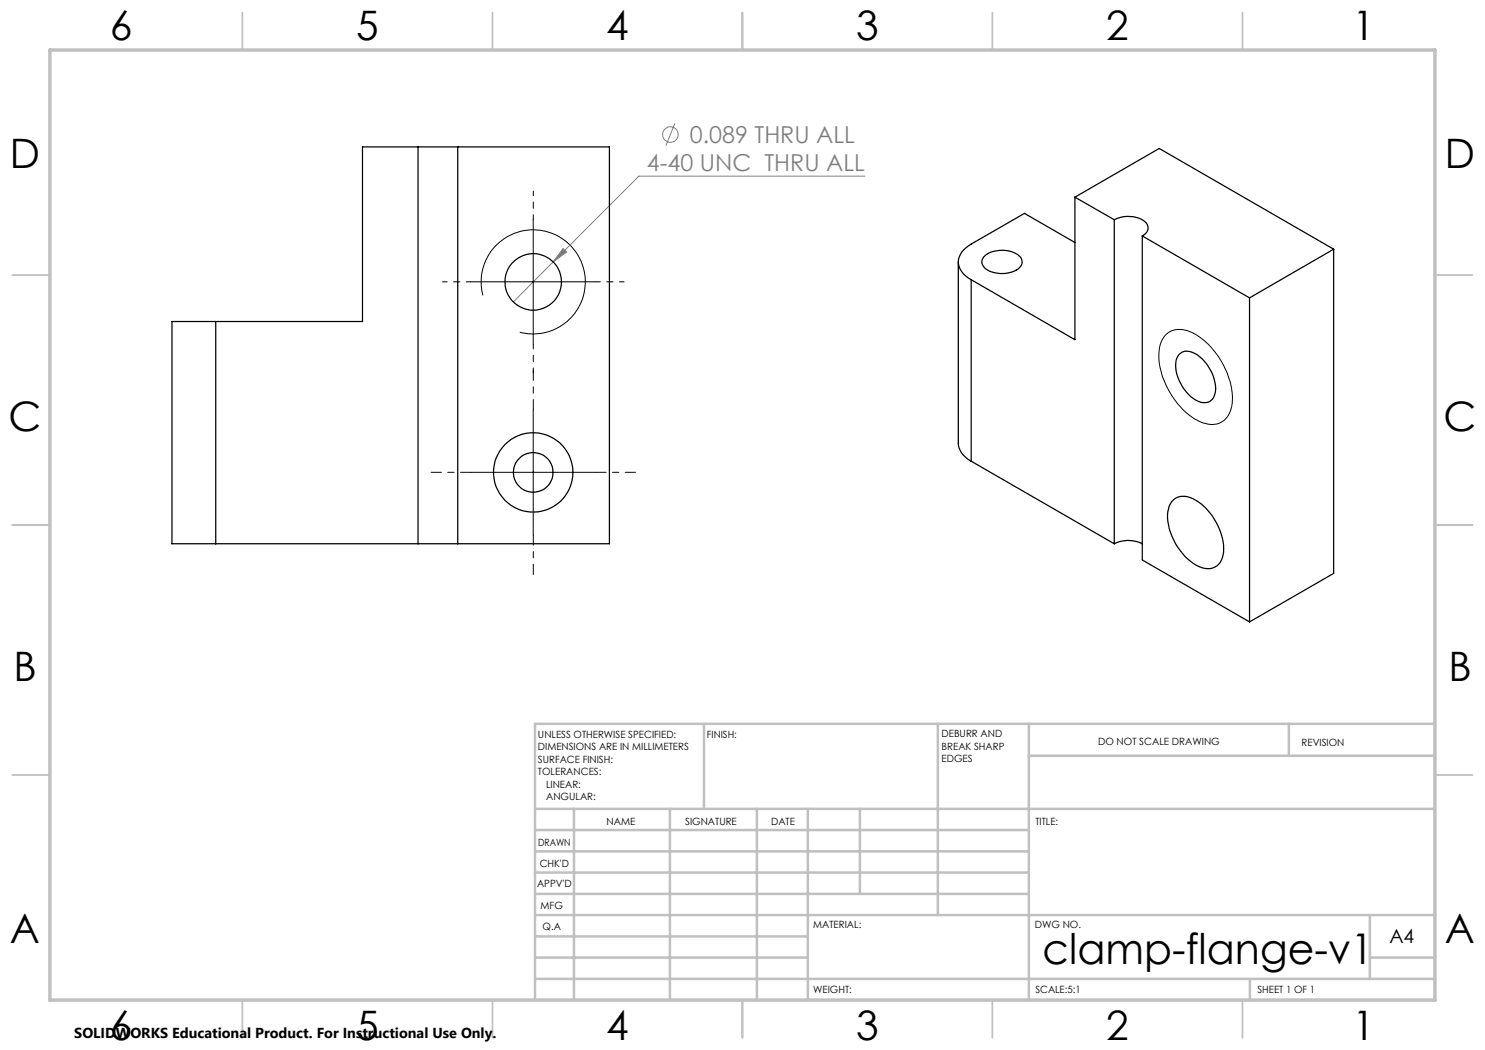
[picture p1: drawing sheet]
<svg xmlns="http://www.w3.org/2000/svg" width="297mm" height="210mm" viewBox="0 0 297 210" stroke-linecap="round" stroke-linejoin="round" font-family="sans-serif">
<g fill="none" stroke="#808080" stroke-width=".2">
<path d="M135 24.7l-1.8 4.4M173 35.2h-45.2l-17.2 17.2M110.6 52.4l-7.9 8M112.6 49.7l.7 .7-2.7 2z"/>
<circle cx="134.1" cy="26.9" r="1.55"/>
</g>
<path d="M94.2 56.4h24.9M96.6 59.1a10.4 10.4 0 0 1 9.1-13.1 10.4 10.4 0 0 1 11.3 11.3 10.4 10.4 0 0 1-13 9.2M106.6 43.9v25M233.2 66.9a4.6 4.6 0 0 1 5.5-.3 15.9 15.9 0 0 1 7.8 14 4.3 4.3 0 0 1-3.7 4.3 9 9 0 0 1-6.8-3.6 15 15 0 0 1-4.1-11.7l.6-1.7zM94.2 94.5h24.9M106.6 82v25" fill="none" stroke="#000" stroke-width=".2"/>
<g fill="none" stroke="#c0c0c0" stroke-width=".35">
<path d="M48.5 2.5v7.5M98.5 2.5v7.5M148.5 2.5v7.5M198.5 2.5v7.5M248.5 2.5v7.5M2.5 55h7.5M287 55h7.5M2.5 105h7.5M287 105h7.5M2.5 155h7.5M287 155h7.5M48.5 200v7.5"/>
<path d="M98.5 200v7.5M148.5 200v7.5M198.5 200v7.5M248.5 200v7.5"/>
</g>
<g fill="none" stroke="#c0c0c0" stroke-width=".5">
<path d="M140.8 144.8v17M187.6 144.8v38.2M205.8 144.8v55.2M205.8 151.2h81.2M257.8 144.8v6.4M287 144.8h-180v55.2M107 161.8h180M107 178.8h98.8M107 174.5h98.8M107 170.3h98.8M107 166h98.8M114.8 161.8v38.2"/>
<path d="M134 161.8v38.2M151.4 161.8v38.2M161.6 161.8v38.2M172 161.8v17M107 195.8h180M107 191.5h54.6M107 187.3h54.6M107 183h180M250 195.8v4.2M274 191.5h13M274 183v12.8"/>
</g>
<path d="M10 10h277v190h-277z" fill="none" stroke="#c0c0c0" stroke-width=".7"/>
<path d="M94.2 94.5h-8M106.7 82v-8M119.2 94.5h7.9M106.7 107v7.9" fill="none" stroke="#000" stroke-width=".2" stroke-dasharray="15.2 1.3 1.3 1.3" stroke-dashoffset="13.2"/>
<path d="M94.2 56.4h-5.7M106.7 43.9v-5.7M119.2 56.4h5.6M106.7 68.9v5.6" fill="none" stroke="#000" stroke-width=".2" stroke-dasharray="15.2 1.3 1.3 1.3" stroke-dashoffset="14.3"/>
<path d="M112.6 49.7l.7 .7-2.7 2z" fill="#808080"/>
<g fill="none" stroke="#000" stroke-width=".25">
<path d="M83.6 29.4h7.9M83.6 29.4h-11.1v34.9h-29.4M83.6 29.4v79.4M91.5 29.4h30.4v79.4h-30.4M91.5 29.4v79.4M215 39.4l16.8-9.7 34.9 20.1M215 39.4l7.8 4.5M215 39.4v28.5l-20.8-12M191.7 52.4v36.3a4.3 4.3 0 0 0 2.5 3.5M194.2 55.9v36.3M196.7 51.4a5.6 5.6 0 0 1 7.5 .1 1.71 1.71 0 0 1-1 2.5 5.8 5.8 0 0 1-6.4-.6 1.45 1.45 0 0 1-.1-2zM215 48.5l-10.1-5.8-10.7 6.1a3.9 3.9 0 0 0-2.4 4.6 4.7 4.7 0 0 0 2.4 2.5"/>
<path d="M222.8 43.9a5.8 5.8 0 0 1 6.5 .8 1.68 1.68 0 0 1-.8 2.5M222.8 43.9v64.9M228.5 47.2v64.8l21.4 12.4M228.5 47.2l21.4 12.4M249.9 59.6v64.8M266.7 49.8l-16.8 9.8M266.7 49.8v64.9l-16.8 9.7M43.1 64.3h-8.7v44.5h8.7M43.1 64.3v44.5M235.8 70.9a2.56 2.56 0 0 1 3.3-.1 8.4 8.4 0 0 1 3.9 7.9 2.21 2.21 0 0 1-3.4 1.5 8.5 8.5 0 0 1-4.4-8.2zM194.2 92.2l28.6 16.6M43.1 108.8h40.5"/>
<path d="M83.6 108.8h7.9M222.8 108.8a6.2 6.2 0 0 1 5.7 0M234.4 100.3a3.6 3.6 0 0 1 4.9-.2 12.2 12.2 0 0 1 5.4 10.3 3.2 3.2 0 0 1-4.8 2.9 11.8 11.8 0 0 1-6.3-11 3.7 3.7 0 0 1 .8-2z"/>
<circle cx="106.6" cy="56.4" r="5.6"/>
<circle cx="106.6" cy="94.5" r="4"/>
<circle cx="106.6" cy="94.5" r="7.9"/>
</g>
<text font-size="8.5" x="208.5" y="192.7">clamp-flange-v1</text>
<g font-size="8.1">
<text x="22" y="8">6</text>
<text x="71.2" y="8">5</text>
<text x="121.2" y="8">4</text>
<text x="171.3" y="8">3</text>
<text x="221.3" y="8">2</text>
<text x="270.5" y="8">1</text>
<text x="2" y="33.6">D</text>
<text x="289" y="33.6">D</text>
<text x="1.7" y="86.1">C</text>
<text x="288.7" y="86.1">C</text>
<text x="2.7" y="136.1">B</text>
<text x="289.7" y="136.1">B</text>
<text x="2" y="188.6">A</text>
<text x="289" y="188.6">A</text>
<text x="22" y="208">6</text>
<text x="71.2" y="208">5</text>
<text x="121.2" y="208">4</text>
<text x="171.3" y="208">3</text>
<text x="221.3" y="208">2</text>
<text x="270.5" y="208">1</text>
</g>
<g font-size="4.7" fill="#808080">
<text x="138" y="28.6">0.089 THRU ALL</text>
<text x="129.4" y="34.2">4-40 UNC THRU ALL</text>
</g>
<text font-size="3.9" x="277.9" y="188.5">A4</text>
<text font-size="2.9" x="14.9" y="207.6">SOLIDWORKS Educational Product. For Instructional Use Only.</text>
<g font-size="2">
<text x="107.6" y="147.6">UNLESS OTHERWISE SPECIFIED:</text>
<text x="141.4" y="147.6">FINISH:</text>
<text x="188.3" y="147.5">DEBURR AND</text>
<text x="188.3" y="150">BREAK SHARP</text>
<text x="219.6" y="149">DO NOT SCALE DRAWING</text>
<text x="260.3" y="149.2">REVISION</text>
<text x="107.6" y="150.1">DIMENSIONS ARE IN MILLIMETERS</text>
<text x="107.6" y="152.6">SURFACE FINISH:</text>
<text x="107.6" y="155.1">TOLERANCES:</text>
<text x="188.3" y="152.5">EDGES</text>
<text x="109.2" y="157.6">LINEAR:</text>
<text x="109.2" y="160.1">ANGULAR:</text>
<text x="121.3" y="165">NAME</text>
<text x="137" y="164.9">SIGNATURE</text>
<text x="154.2" y="164.9">DATE</text>
<text x="207.1" y="164.9">TITLE:</text>
<text x="107.6" y="169.1">DRAWN</text>
<text x="107.9" y="173.3">CHK'D</text>
<text x="107.4" y="177.4">APPV'D</text>
<text x="108.1" y="181.8">MFG</text>
<text x="108.5" y="186">Q.A</text>
<text x="162.6" y="185.5">MATERIAL:</text>
<text x="207" y="185.5">DWG NO.</text>
<text x="162.6" y="198.5">WEIGHT:</text>
<text x="207.1" y="198.6">SCALE:5:1</text>
<text x="251.5" y="198.6">SHEET 1 OF 1</text>
</g>
</svg>
